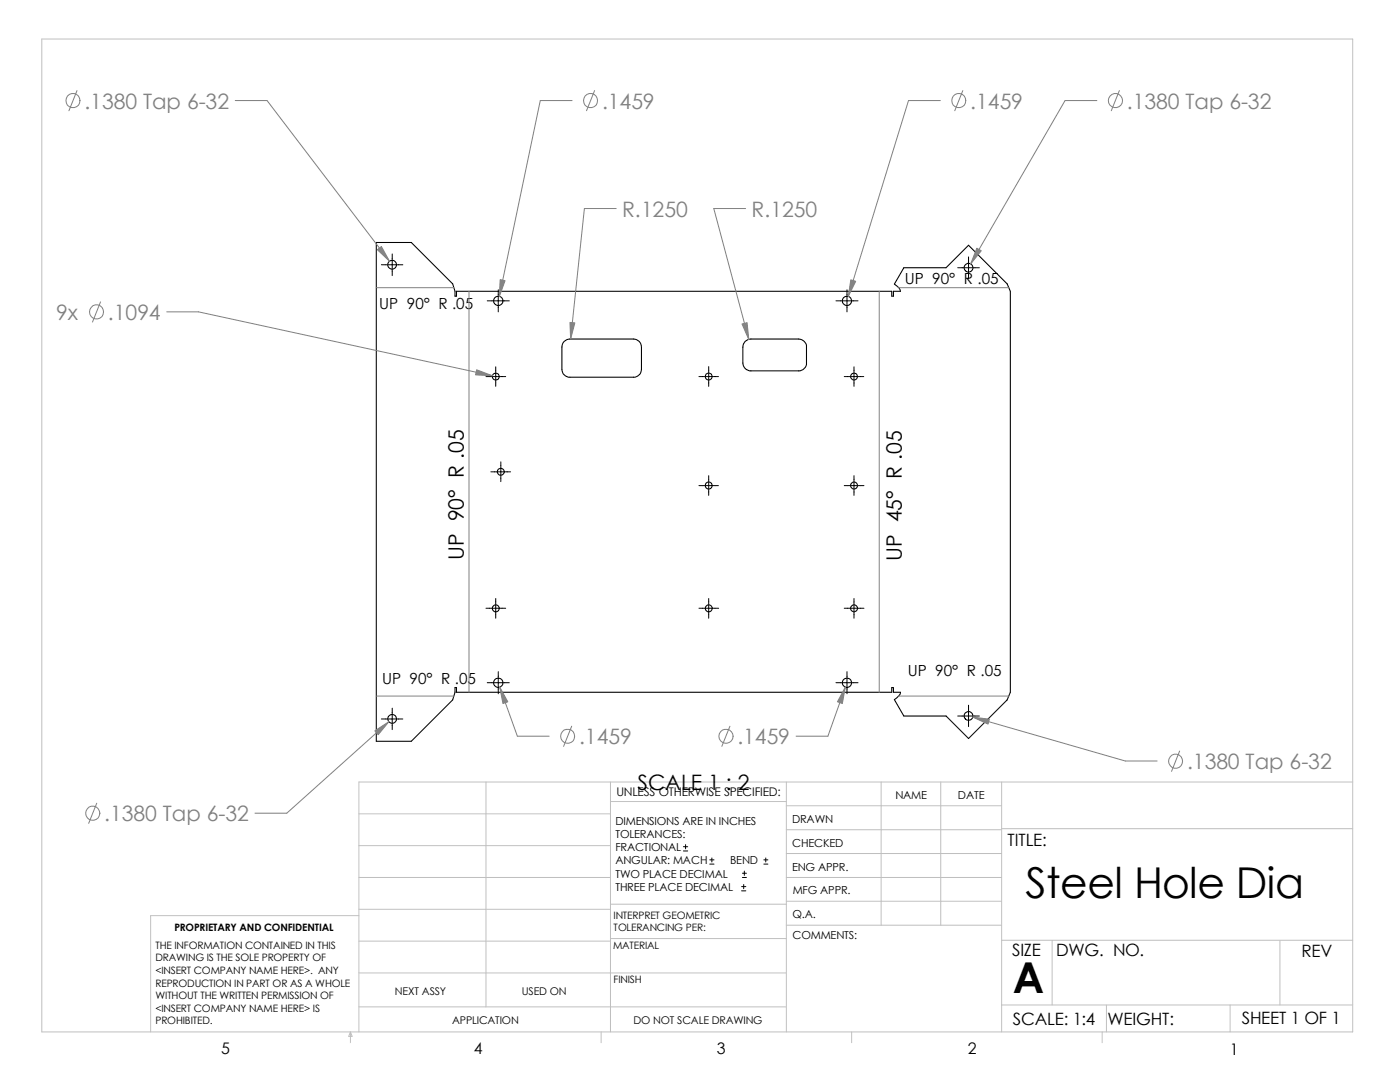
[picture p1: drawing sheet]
<svg xmlns="http://www.w3.org/2000/svg" width="279mm" height="216mm" viewBox="0 0 279 216" stroke-linecap="round" stroke-linejoin="round" font-family="sans-serif">
<g fill="none" stroke="#c0c0c0" stroke-width=".2">
<path d="M8.3 7.8h261.7v198.1h-261.7zM97 156v44.9M121.8 156v49.9M121.8 159.9h35.1M156.9 156v49.9M175.9 156v28.6M187.7 156v28.6M199.9 156v49.9M270 156h-198.4v49.9M71.6 175.1h50.2M71.6 168.7h50.2M71.6 162.4h50.2"/>
<path d="M156.9 160.8h43M156.9 165.6h43M156.9 170.3h43M156.9 175.1h43M156.9 179.8h43M199.9 165.4h70.1M71.6 194.1h85.3M71.6 182.7h-41.5v23.2M71.6 187.8h50.2M71.6 181.4h50.2M121.8 180.4h35.1M121.8 187.3h35.1"/>
<path d="M156.9 184.6h43M199.9 187.6h70.1M210 187.6v12.9M255.4 187.6v12.9M69.9 205.9v2.2M69.9 205.9l.4 .9h-.7zM71.6 200.9h85.3M120 205.9v2.2M170 205.9v2.2M199.9 200.5h70.1M220 205.9v2.2M220.8 200.5v5.4"/>
<path d="M245.5 200.5v5.4"/>
</g>
<g fill="none" stroke="#000" stroke-width=".21">
<path d="M178.5 56.7a2.08 2.08 0 0 1 1.2 1.4h-1.4v1h-.3v-1h-86.9v1h-.3v-1l-.5-1.5-8.2-8.2h-7v99.5h7l8.2-8.2 .5-1.6v-.9h.3v.9h86.9v-.9h.3v.9h1.4a2.23 2.23 0 0 1-1.2 1.5M178.5 56.6l1.9-3.2h8.4l4.5-4.5 7.7 7.7 .6 1.5v80l-.6 1.6-7.7 7.7-4.5-4.5h-8.4l-1.9-3.2M112.6 68.1l.5-.3 .6-.2h12.7a1.59 1.59 0 0 1 1.6 1.7v4.4a1.59 1.59 0 0 1-1.6 1.6h-12.7a1.59 1.59 0 0 1-1.6-1.6v-4.4l.2-.7zM148.7 68.1l.6-.3 .6-.2h9.5a1.59 1.59 0 0 1 1.6 1.7v3.1a1.59 1.59 0 0 1-1.6 1.6h-9.5a1.59 1.59 0 0 1-1.6-1.6v-3.1l.1-.7z"/>
<circle cx="78.2" cy="52.8" r=".88"/>
<circle cx="193.3" cy="53.4" r=".88"/>
<circle cx="99" cy="75.1" r=".7"/>
<circle cx="99.4" cy="60" r=".93"/>
<circle cx="141.4" cy="75.1" r=".68"/>
<circle cx="169" cy="60" r=".93"/>
<circle cx="170.4" cy="75.1" r=".67"/>
<circle cx="99.9" cy="94.1" r=".69"/>
<circle cx="141.4" cy="96.9" r=".69"/>
<circle cx="170.5" cy="96.9" r=".7"/>
<circle cx="99" cy="121.4" r=".7"/>
<circle cx="99.4" cy="136.2" r=".93"/>
<circle cx="141.5" cy="121.4" r=".7"/>
<circle cx="169" cy="136.2" r=".93"/>
<circle cx="170.5" cy="121.4" r=".7"/>
<circle cx="78.3" cy="143.5" r=".88"/>
<circle cx="193.3" cy="142.9" r=".88"/>
</g>
<g fill="none" stroke="#000" stroke-width=".2">
<path d="M76.1 52.8h4.3M78.3 50.7v4.3M99.4 57.8v4.4M169 57.8v4.4M191.1 53.4h4.4M193.3 51.3v4.3M97 75.1h3.9M97.2 60h4.4M98.9 73.2v3.9M139.5 75.1h3.9M141.4 73.2v3.9M166.8 60h4.4"/>
<path d="M168.5 75.1h3.9M170.4 73.2v3.9M98 94.1h3.9M99.9 92.2v3.9M139.5 96.9h3.9M141.4 94.9v3.9M168.5 96.9h3.9M170.4 94.9v3.9M98.9 119.4v4M141.4 119.4v4M170.4 119.4v4M97 121.4h3.9"/>
<path d="M97.2 136.2h4.4M99.4 134v4.4M139.5 121.4h3.9M166.8 136.2h4.4M168.5 121.4h3.9M169 134v4.4M76.1 143.5h4.3M78.3 141.3v4.3M191.1 142.9h4.4M193.3 140.7v4.3M136.4 169.8h.8M136.4 169h.8"/>
<path d="M136.8 168.5v.9M141.6 172.4h.9M141.6 171.6h.9M142.1 171.2v.8M148 177.8h.8M148 176.9h.8M148.2 175.1h.8M148.2 174.2h.8M148.4 176.5v.8M148.5 173.8v.9M152.4 172.4h.8M152.4 171.6h.8"/>
<path d="M152.8 171.2v.8"/>
</g>
<g fill="none" stroke="#808080" stroke-width=".2">
<path d="M15.4 18.1l-1.6 4M118.7 18.1l-1.6 4M192.2 18.1l-1.7 4M223.4 18.1l-1.6 4M46.9 20.1h6.4l24.4 32M114.2 20.1h-6.4l-8.1 39M187.7 20.1h-6.4l-12 39M218.9 20.1h-6.3l-18.9 32.6M75.1 57.4h15.5M93.6 58.1v80M123 41.6h-6.4l-2.7 26M148.8 41.6h-6.3l6.9 26.1"/>
<path d="M175.5 58.1v80M179.3 57.4h22M20.1 60.2l-1.6 4.1M33.3 62.2h6.3l58.7 12.8M75.1 138.9h15.5M99.7 137.1l3.6 9.8h6.3M168.7 137.1l-3.5 9.8h-6.3M179.3 138.9h22M77.6 144l-20.4 18.3h-6.3M114.1 144.9l-1.6 4M145.7 144.9l-1.6 4M194.1 143.1l30.5 8.7h6.3"/>
<path d="M235.4 149.9l-1.6 4M19.3 160.3l-1.6 4"/>
<circle cx="14.5" cy="20.1" r="1.41"/>
<circle cx="117.8" cy="20.1" r="1.41"/>
<circle cx="191.3" cy="20.1" r="1.41"/>
<circle cx="222.6" cy="20.1" r="1.41"/>
<circle cx="19.2" cy="62.2" r="1.41"/>
<circle cx="113.3" cy="146.9" r="1.41"/>
<circle cx="144.9" cy="146.9" r="1.41"/>
<circle cx="234.6" cy="151.9" r="1.41"/>
<circle cx="18.5" cy="162.3" r="1.43"/>
</g>
<g fill="#808080" stroke="#808080" stroke-width=".2">
<path d="M168.7 137.1l-.6 3.3-1-.4z"/>
<path d="M99.8 55.8l1 .2-1.1 3.1z"/>
<path d="M169.8 55.8l1 .3-1.5 3z"/>
<path d="M194.9 49.5l.9 .5-2.1 2.7z"/>
<path d="M194.1 143.1l3.3 .4-.2 1z"/>
<path d="M74.8 145.8l2.8-1.8-2.1 2.6z"/>
<path d="M99.7 137.1l1.6 2.9-.9 .4z"/>
<path d="M113.7 64.3l1 .1-.8 3.2z"/>
<path d="M75.3 49.8l.8-.6 1.6 2.9z"/>
<path d="M95.1 73.8l3.2 1.2-3.4-.2z"/>
<path d="M148.1 64.6l1-.2 .3 3.3z"/>
</g>
<g font-size="8.5">
<text x="204.6" y="179.1">Steel Hole Dia</text>
<text x="202.1" y="198.2">A</text>
</g>
<g font-size="4.2" fill="#808080">
<text x="16.8" y="21.7">.1380 Tap 6-32</text>
<text x="120.1" y="21.7">.1459</text>
<text x="193.6" y="21.7">.1459</text>
<text x="224.9" y="21.7">.1380 Tap 6-32</text>
<text x="124.2" y="43.3">R.1250</text>
<text x="150" y="43.3">R.1250</text>
<text x="11.2" y="63.9">9x</text>
<text x="21.5" y="63.9">.1094</text>
<text x="115.6" y="148.5">.1459</text>
<text x="147.2" y="148.5">.1459</text>
<text x="236.9" y="153.5">.1380 Tap 6-32</text>
<text x="20.8" y="163.9">.1380 Tap 6-32</text>
</g>
<g font-size="4.2">
<text x="92.6" y="111.7" transform="rotate(-90 92.6 111.7)">UP 90° R .05</text>
<text x="180" y="111.9" transform="rotate(-90 180 111.9)">UP 45° R .05</text>
<text x="127.2" y="157.7">SCALE 1 : 2</text>
</g>
<g font-size="3.4">
<text x="201.1" y="168.8">TITLE:</text>
<text x="202" y="190.8">SIZE</text>
<text x="210.8" y="190.8">DWG. NO.</text>
<text x="259.8" y="191">REV</text>
<text x="202.1" y="204.4">SCALE: 1:4</text>
<text x="221" y="204.5">WEIGHT:</text>
<text x="247.8" y="204.4">SHEET 1 OF 1</text>
</g>
<g font-size="3.2">
<text x="44.2" y="210.4">5</text>
<text x="94.6" y="210.3">4</text>
<text x="143" y="210.4">3</text>
<text x="193.2" y="210.4">2</text>
<text x="245.4" y="210.6">1</text>
</g>
<g font-size="3.1">
<text x="180.6" y="56.7">UP 90° R .05</text>
<text x="75.7" y="61.6">UP 90° R .05</text>
<text x="76.2" y="136.6">UP 90° R .05</text>
<text x="181.1" y="134.8">UP 90° R .05</text>
</g>
<text font-size="2.4" x="123" y="158.9">UNLESS OTHERWISE SPECIFIED:</text>
<g font-size="2.2">
<text x="178.7" y="159.4">NAME</text>
<text x="191.2" y="159.4">DATE</text>
<text x="122.8" y="164.5">DIMENSIONS ARE IN INCHES</text>
<text x="122.8" y="167.2">TOLERANCES:</text>
<text x="158.1" y="164.2">DRAWN</text>
<text x="122.8" y="169.8">FRACTIONAL</text>
<text x="122.8" y="172.5">ANGULAR: MACH</text>
<text x="145.7" y="172.5">BEND</text>
<text x="158.1" y="173.7">ENG APPR.</text>
<text x="158.1" y="169.1">CHECKED</text>
<text x="122.8" y="175.1">TWO PLACE DECIMAL</text>
<text x="122.8" y="177.8">THREE PLACE DECIMAL</text>
<text x="158.2" y="178.5">MFG APPR.</text>
<text x="158.2" y="183.2">Q.A.</text>
<text x="158.2" y="187.4">COMMENTS:</text>
</g>
<g font-size="2.1">
<text x="78.8" y="198.5">NEXT ASSY</text>
<text x="104.1" y="198.5">USED ON</text>
<text x="90.2" y="204.3">APPLICATION</text>
<text x="126.4" y="204.3">DO NOT SCALE DRAWING</text>
</g>
<g font-size="2">
<text x="34.8" y="185.7">PROPRIETARY AND CONFIDENTIAL</text>
<text x="122.5" y="185.8">TOLERANCING PER:</text>
<text x="122.5" y="183.3">INTERPRET GEOMETRIC</text>
<text x="31" y="189.3">THE INFORMATION CONTAINED IN THIS</text>
<text x="31" y="191.8">DRAWING IS THE SOLE PROPERTY OF</text>
<text x="122.3" y="189.4">MATERIAL</text>
<text x="31" y="194.3">&lt;INSERT COMPANY NAME HERE&gt;. ANY</text>
<text x="31" y="196.8">REPRODUCTION IN PART OR AS A WHOLE</text>
<text x="122.4" y="196.2">FINISH</text>
<text x="31" y="199.3">WITHOUT THE WRITTEN PERMISSION OF</text>
<text x="31" y="201.9">&lt;INSERT COMPANY NAME HERE&gt; IS</text>
<text x="31" y="204.4">PROHIBITED.</text>
</g>
</svg>
